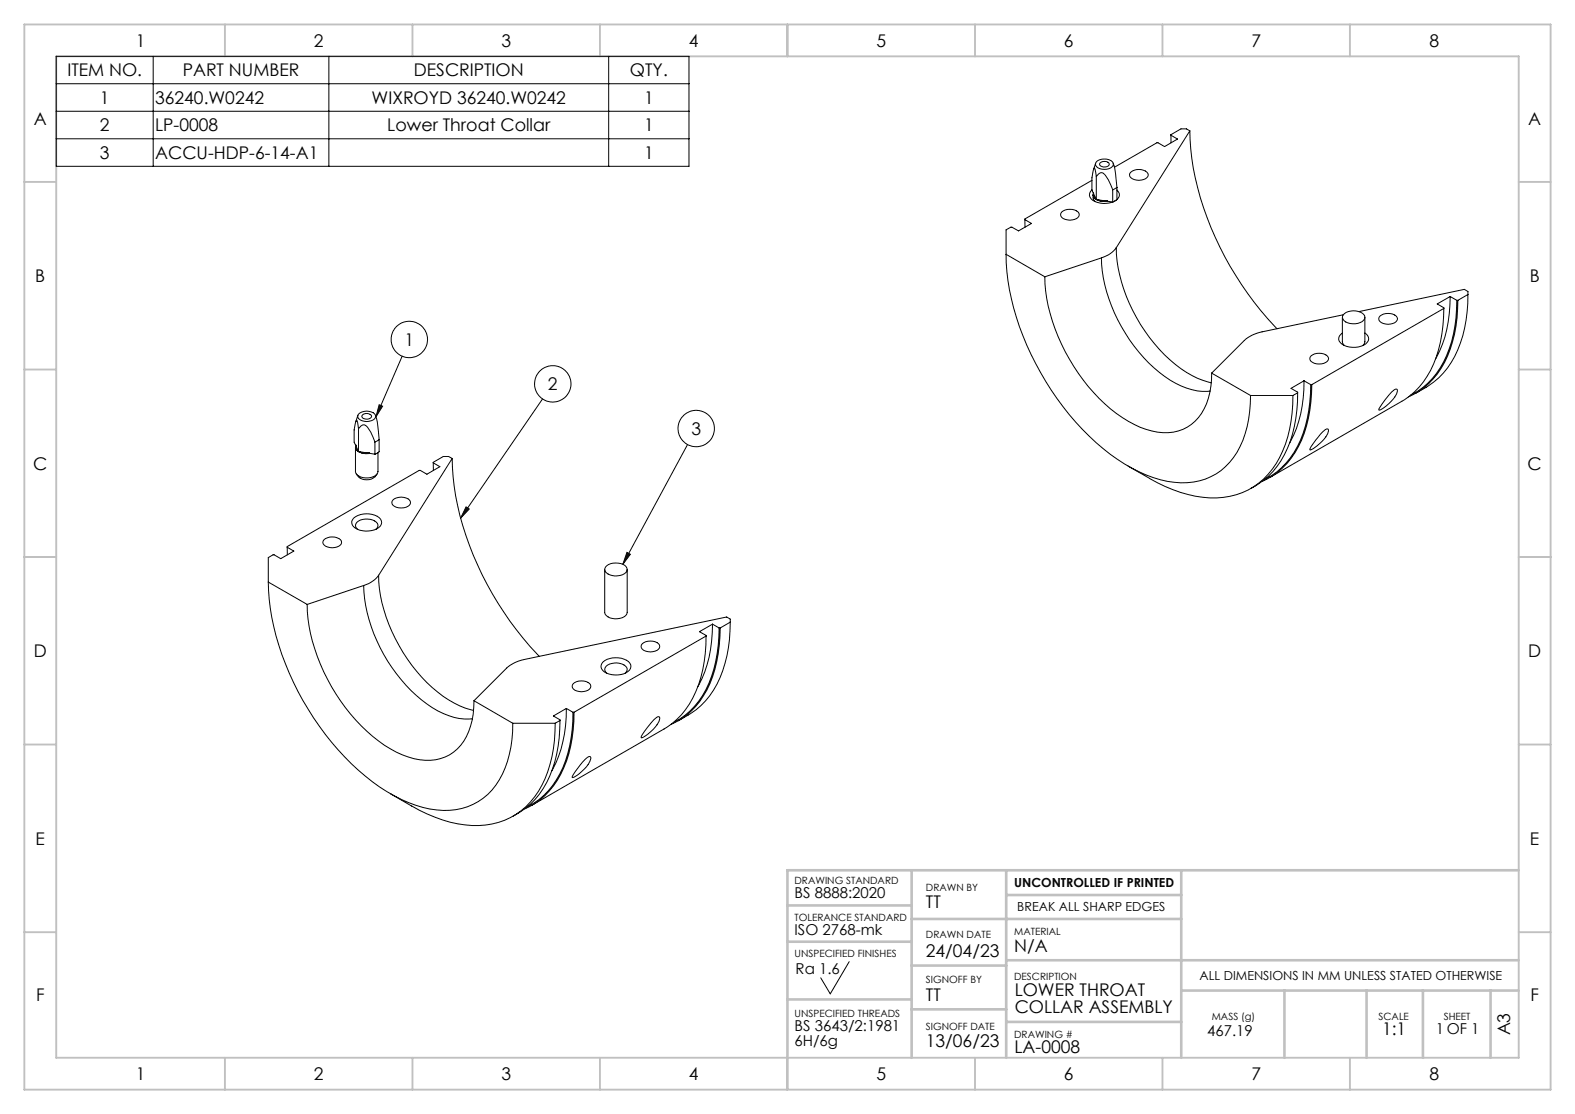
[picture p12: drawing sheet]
<svg xmlns="http://www.w3.org/2000/svg" width="841mm" height="595mm" viewBox="0 0 841 595" stroke-linecap="round" stroke-linejoin="round" font-family="sans-serif">
<g fill="none" stroke="#c0c0c0" stroke-width="1">
<path d="M13 13h815v569h-815zM120 13v17M220 13v17M320 13v17M420 13v17M521 13v17M621 13v17M721 13v17M30 30h781v535h-781zM13 97h17M811 97h17M13 197h17"/>
<path d="M811 197h17M13 297h17M811 297h17M13 397h17M811 397h17M13 498h17M811 498h17M120 565v17M220 565v17M320 565v17M420 565v17M521 565v17"/>
<path d="M621 565v17M721 565v17"/>
</g>
<g fill="none" stroke="#c0c0c0" stroke-width="1.4">
<path d="M487 465v100M537 465v100M537 478h94M631 465v100M811 465h-391v100M420 483h67M487 491h144M420 503h67M487 515h50M537 513h274M420 534h67M487 539h50"/>
<path d="M631 529h180M686 529v36M730 529v36M760 529v36M796 529v36M537 546h94"/>
</g>
<g fill="none" stroke="#000" stroke-width=".53">
<path d="M30 30h338v59h-338zM82 30v59M176 30v59M325 30v59M30 45h338M30 59h338M30 74h338M625 72l4 2-7 4-4-2-23 13M625 72v4M635 70a161 161 0 0 0 38 96l9 10M635 70l-39 62M635 70l-2-1h-2l-6 3"/>
<path d="M583 96l-36 21M585 87l-1 3M585 94l2-2h2l3 4 2 5M585 94v-4h-1a26 26 0 0 0-1 11M585 94v13M586 86a6 6 0 0 1 9 2 6 6 0 0 1-10 0zM587 87a2.7 2.7 0 0 1 3-1 2.7 2.7 0 0 1 2 2 3 3 0 0 1-5-1zM594 87l2 13M604 92a6 6 0 0 1 9 1 6 6 0 0 1-10 0zM547 117l4 2-7 4-4-2-3 2v13M547 117v4M567 113a6 6 0 0 1 9 2 6 6 0 0 1-10 0z"/>
<path d="M583 101a3 3 0 0 0-1 4 3 3 0 0 0 3 3 11 11 0 0 0 13-3 3 3 0 0 0-2-4M583 101l1 2M584 104v2l1 2M584 103h.1M584 103v2l1 2M584 103v2l1 1M584 103l1 3M584 103a4 4 0 0 0 5 4h2M585 106h.1M585 106l1 1M585 107h3h3M585 106v1"/>
<path d="M586 107l3 1 2-1M586 107h5M591 107h.1M591 107l3 1M594 101v7M596 100l-2 1M596 100v7l-2 1M537 136a144 144 0 0 0 37 89 95 95 0 0 0 49 32 34 34 0 0 0 42-25l2-8 1-13M537 136l21 12M588 138a84 84 0 0 0 40 67l8 3 6 1h4M588 138l-30 10M596 132a15 15 0 0 1-8 6"/>
<path d="M596 132a86 86 0 0 0 40 68l11 4M558 148a99 99 0 0 0 44 77 32 32 0 0 0 32 3 30 30 0 0 0 13-25v-4M774 158a67 67 0 0 1-7 34M774 158l4 2M774 158l-7 4 4 3M784 157a60 60 0 0 1-16 45l-5 4-7 4M784 157v-1l-2-2-56 12M784 157l-6 3M717 178a4 4 0 0 0-2 3 4 4 0 0 0 3 3 11 11 0 0 0 13-2 3 3 0 0 0-2-4M717 169v13l1 3M717 168a8 8 0 0 1 12 1 5 5 0 0 1-7 4l-2-1-2-1-1-1zM717 168l-43 9a19 19 0 0 0-10 5l-17 17"/>
<path d="M729 169v13l-1 3M737 169a6 6 0 0 1 9 1 6 6 0 0 1-10 0zM771 165a60 60 0 0 1-16 44l-5 4-72 42M771 165l-71 40M778 160a60 60 0 0 1-16 45l-5 4-4 2M778 160h.1M778 160a60 60 0 0 1-15 45l-6 4-5 3M215 190l-14 33M647 199l21 12M700 190a6 6 0 0 1 9 1 6 6 0 0 1-9 1zM202 216l2 1-3 6zM290 213l-44 64"/>
<path d="M668 211h22M690 211a60 60 0 0 1-15 45 42 42 0 0 1-41 8l-12-4-20-11M693 210a59 59 0 0 1-16 44l-9 7M693 210l-3 1M696 203a66 66 0 0 1-7 34M696 203l4 2M696 203l-7 4 4 3M700 205a60 60 0 0 1-16 45l-9 6M700 205h.1M700 205a60 60 0 0 1-15 45l-6 4-5 3M743 209l1-1h2a12 12 0 0 1-7 10l-3 1a28 28 0 0 1 7-10zM190 239v13a7 7 0 0 0 10 2l2-2v-10"/>
<path d="M190 238h.1M190 238a5 5 0 0 0 8 4M190 238v1l2 2M190 238v2l1 1M190 238l1 3M191 222l-1 3M191 229l3-2h1a14 14 0 0 1 5 9M191 229v-4h-1a20 20 0 0 0 0 13M191 229v12M192 221a6 6 0 0 1 9 1 6 6 0 0 1-10 0zM194 222a2.7 2.7 0 0 1 2-1 2.7 2.7 0 0 1 2 2 3 3 0 0 1-5-1zM200 236v6"/>
<path d="M200 222l1 3 1 10M202 235l-2 1M202 235v6l-2 1M367 237l-34 64M706 230l2-1h1a11 11 0 0 1-6 9l-3 2a26 26 0 0 1 6-10zM190 253a7 7 0 0 0 11 0M191 241h.1M191 241h1M192 241l2 1h3M192 241h.1M192 241l5 1M197 242h.1"/>
<path d="M197 242h3M231 247l4 2-7 4-4-2-71 41M231 247v4M241 245a160 160 0 0 0 38 96l9 9M241 245l-39 62M241 245l-1-1h-3l-6 3M189 277a11 11 0 0 1 15 1 6 6 0 0 1-7 5 8 8 0 0 1-9-4zM210 267a6 6 0 0 1 9 1 6 6 0 0 1-10 0zM249 271l2 1-5 5zM153 292l4 2-7 4-4-2-3 2v13M153 292v4M173 288a6 6 0 0 1 9 2 6 6 0 0 1-10 0z"/>
<path d="M191 283a3 3 0 0 1-1-4 3 3 0 0 1 4-2 7 7 0 0 1 8 3l-1 3M335 295l2 1-4 5zM143 311a146 146 0 0 0 45 97 83 83 0 0 0 45 24 34 34 0 0 0 38-26l2-7 1-13M143 311l21 12M194 313a84 84 0 0 0 40 67l9 3 5 1h4M194 313l-30 10M202 307a15 15 0 0 1-8 6M202 307a86 86 0 0 0 41 68l6 3 4 1M323 304v23a7 7 0 0 0 12 0v-23M324 302a8 8 0 0 1 11 1 5 5 0 0 1-7 4l-3-1a2.4 2.4 0 0 1-2-2 2.4 2.4 0 0 1 1-2zM164 323a97 97 0 0 0 48 79 29 29 0 0 0 30 0 33 33 0 0 0 11-28M377 340a59 59 0 0 1-16 44l-6 5-71 41"/>
<path d="M377 340l-70 40M380 333a67 67 0 0 1-7 33M380 333l4 2M380 333l-7 4 4 3M384 335a60 60 0 0 1-16 45l-9 6M384 335h1M385 335a60 60 0 0 1-16 45l-5 4-6 3M390 332v-1l-2-2-108 23a19 19 0 0 0-9 5l-18 17M390 332a60 60 0 0 1-16 45l-5 4-7 4M390 332l-5 3M322 353a11 11 0 0 1 15 2 6 6 0 0 1-7 5 8 8 0 0 1-9-4zM324 359a3 3 0 0 1-1-3 3 3 0 0 1 4-2 7 7 0 0 1 8 3l-1 2"/>
<path d="M343 344a6 6 0 0 1 9 1 6 6 0 0 1-10 0zM253 374l21 12M302 378a67 67 0 0 1-7 34M302 378l4 2M302 378l-7 4 4 3M306 365a6 6 0 0 1 9 1 6 6 0 0 1-9 0zM274 386h22M296 386a60 60 0 0 1-15 45 42 42 0 0 1-41 8l-8-3-8-3-15-9M299 385a60 60 0 0 1-16 44l-9 7M299 385l-3 1M306 380a59 59 0 0 1-16 45l-9 6M306 380h1"/>
<path d="M307 380a60 60 0 0 1-16 45l-5 4-6 3M349 384l2-1h1a12 12 0 0 1-7 10l-3 1a26 26 0 0 1 7-10zM312 405l2-1h1a11 11 0 0 1-6 9l-3 2a28 28 0 0 1 6-10zM453 513l-10 18-5-9"/>
<circle cx="219" cy="181" r="10"/>
<circle cx="295" cy="205" r="10"/>
<circle cx="372" cy="229" r="10"/>
</g>
<path d="M249 271l2 1-5 5zM202 216l2 1-3 6zM335 295l2 1-4 5z" fill="#000"/>
<g font-size="9.3">
<text x="73" y="25">1</text>
<text x="168" y="25">2</text>
<text x="268" y="25">3</text>
<text x="368" y="25">4</text>
<text x="468" y="25">5</text>
<text x="568" y="25">6</text>
<text x="668" y="25">7</text>
<text x="763" y="25">8</text>
<text x="36" y="41">ITEM NO.</text>
<text x="98" y="41">PART NUMBER</text>
<text x="221" y="41">DESCRIPTION</text>
<text x="336" y="41">QTY.</text>
<text x="53" y="55">1</text>
<text x="83" y="55">36240.W0242</text>
<text x="198" y="55">WIXROYD 36240.W0242</text>
<text x="344" y="55">1</text>
<text x="18" y="67">A</text>
<text x="53" y="70">2</text>
<text x="83" y="70">LP-0008</text>
<text x="207" y="70">Lower Throat Collar</text>
<text x="344" y="70">1</text>
<text x="816" y="67">A</text>
<text x="53" y="85">3</text>
<text x="83" y="85">ACCU-HDP-6-14-A1</text>
<text x="344" y="85">1</text>
<text x="19" y="151">B</text>
<text x="817" y="151">B</text>
<text x="216" y="185">1</text>
<text x="293" y="208">2</text>
<text x="369" y="232">3</text>
<text x="18" y="251">C</text>
<text x="816" y="251">C</text>
<text x="18" y="351">D</text>
<text x="816" y="351">D</text>
<text x="19" y="451">E</text>
<text x="817" y="451">E</text>
<text x="494" y="485">TT</text>
<text x="542" y="508">N/A</text>
<text x="494" y="511">24/04/23</text>
<text x="542" y="532">LOWER THROAT</text>
<text x="19" y="534">F</text>
<text x="494" y="534">TT</text>
<text x="817" y="534">F</text>
<text x="542" y="541">COLLAR ASSEMBLY</text>
<text x="738" y="552">1:1</text>
<text x="806" y="553" transform="rotate(-90 806 553)">A3</text>
<text x="494" y="559">13/06/23</text>
<text x="542" y="562">LA-0008</text>
<text x="73" y="577">1</text>
<text x="168" y="577">2</text>
<text x="268" y="577">3</text>
<text x="368" y="577">4</text>
<text x="468" y="577">5</text>
<text x="568" y="577">6</text>
<text x="668" y="577">7</text>
<text x="763" y="577">8</text>
</g>
<g font-size="8">
<text x="424" y="479">BS 8888:2020</text>
<text x="424" y="499">ISO 2768-mk</text>
<text x="425" y="520">Ra 1.6</text>
<text x="424" y="550">BS 3643/2:1981</text>
<text x="767" y="552">1 OF 1</text>
<text x="645" y="553">467.19</text>
<text x="424" y="558">6H/6g</text>
</g>
<g font-size="6.7">
<text x="542" y="474">UNCONTROLLED IF PRINTED</text>
<text x="543" y="486">BREAK ALL SHARP EDGES</text>
<text x="640" y="523">ALL DIMENSIONS IN MM UNLESS STATED OTHERWISE</text>
</g>
<g font-size="5.3">
<text x="424" y="472">DRAWING STANDARD</text>
<text x="494" y="476">DRAWN BY</text>
<text x="424" y="492">TOLERANCE STANDARD</text>
<text x="494" y="501">DRAWN DATE</text>
<text x="542" y="499">MATERIAL</text>
<text x="424" y="511">UNSPECIFIED FINISHES</text>
<text x="494" y="525">SIGNOFF BY</text>
<text x="542" y="523">DESCRIPTION</text>
<text x="424" y="543">UNSPECIFIED THREADS</text>
<text x="647" y="545">MASS (g)</text>
<text x="736" y="545">SCALE</text>
<text x="771" y="545">SHEET</text>
<text x="494" y="550">SIGNOFF DATE</text>
<text x="542" y="554">DRAWING #</text>
</g>
</svg>
